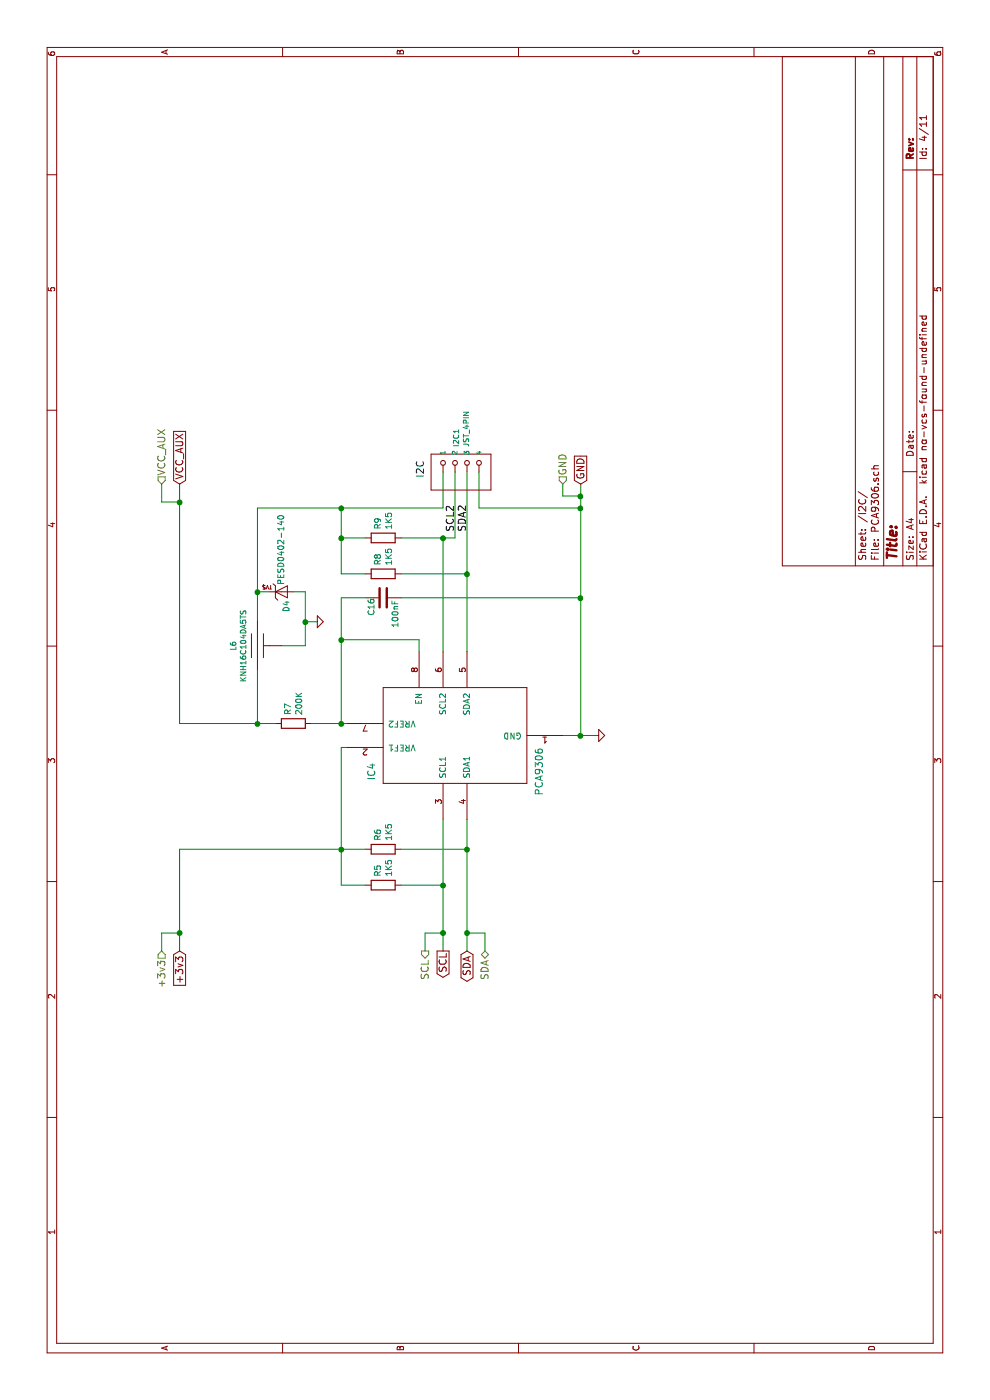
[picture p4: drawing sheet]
EESchema Schematic File Version 2
LIBS:dronPi-rescue
LIBS:power
LIBS:device
LIBS:transistors
LIBS:conn
LIBS:linear
LIBS:regul
LIBS:74xx
LIBS:cmos4000
LIBS:adc-dac
LIBS:memory
LIBS:xilinx
LIBS:microcontrollers
LIBS:dsp
LIBS:microchip
LIBS:analog_switches
LIBS:motorola
LIBS:texas
LIBS:intel
LIBS:audio
LIBS:interface
LIBS:digital-audio
LIBS:philips
LIBS:display
LIBS:cypress
LIBS:siliconi
LIBS:opto
LIBS:atmel
LIBS:contrib
LIBS:valves
LIBS:Raspberry_PI_B+
LIBS:RPi_Hat-cache
LIBS:mpu-9250
LIBS:pixhawk2
LIBS:PCA9685
LIBS:microbuilder
LIBS:pca9306
LIBS:EMI
LIBS:crystal
LIBS:eelib
LIBS:Carlolib-dev
LIBS:NPN
LIBS:DMMT5401
LIBS:selfmade
LIBS:3_16
LIBS:dronPi-cache
EELAYER 25 0
EELAYER END
$Descr A4 11693 8268
encoding utf-8
Sheet 4 11
Title ""
Date ""
Rev ""
Comp ""
Comment1 ""
Comment2 ""
Comment3 ""
Comment4 ""
$EndDescr
$Comp
L PCA9306 IC4
U 1 1
P 5550 3800
F 0 "IC4" H 5250 4500 60  0000 C CNN
F 1 "PCA9306" H 5250 3100 60  0000 C CNN
F 2 "Housings_SSOP:MSOP-8_3x3mm_Pitch0.65mm" H 5550 3800 60  0001 C CNN
F 3 "" H 5550 3800 60  0001 C CNN
	1    5550 3800
	1    0    0    -1  
$EndComp
$Comp
L R R7
U 1 1
P 5650 2450
F 0 "R7" H 5720 2496 50  0000 L CNN
F 1 "200K" H 5720 2405 50  0000 L CNN
F 2 "Resistors_SMD:R_0805" V 5580 2450 50  0001 C CNN
F 3 "" H 5650 2450 50  0000 C CNN
	1    5650 2450
	1    0    0    -1  
$EndComp
$Comp
L R R6
U 1 1
P 4600 3200
F 0 "R6" H 4670 3246 50  0000 L CNN
F 1 "1K5" H 4670 3155 50  0000 L CNN
F 2 "Resistors_SMD:R_0805" V 4530 3200 50  0001 C CNN
F 3 "" H 4600 3200 50  0000 C CNN
	1    4600 3200
	1    0    0    -1  
$EndComp
$Comp
L R R5
U 1 1
P 4300 3200
F 0 "R5" H 4370 3246 50  0000 L CNN
F 1 "1K5" H 4370 3155 50  0000 L CNN
F 2 "Resistors_SMD:R_0805" V 4230 3200 50  0001 C CNN
F 3 "" H 4300 3200 50  0000 C CNN
	1    4300 3200
	1    0    0    -1  
$EndComp
$Comp
L R R8
U 1 1
P 6900 3200
F 0 "R8" H 6970 3246 50  0000 L CNN
F 1 "1K5" H 6970 3155 50  0000 L CNN
F 2 "Resistors_SMD:R_0805" V 6830 3200 50  0001 C CNN
F 3 "" H 6900 3200 50  0000 C CNN
	1    6900 3200
	1    0    0    -1  
$EndComp
$Comp
L R R9
U 1 1
P 7200 3200
F 0 "R9" H 7270 3246 50  0000 L CNN
F 1 "1K5" H 7270 3155 50  0000 L CNN
F 2 "Resistors_SMD:R_0805" V 7130 3200 50  0001 C CNN
F 3 "" H 7200 3200 50  0000 C CNN
	1    7200 3200
	1    0    0    -1  
$EndComp
$Comp
L C C16
U 1 1
P 6700 3200
F 0 "C16" H 6550 3300 50  0000 L CNN
F 1 "100nF" H 6450 3100 50  0000 L CNN
F 2 "Capacitors_SMD:C_0805" H 6738 3050 50  0001 C CNN
F 3 "" H 6700 3200 50  0000 C CNN
	1    6700 3200
	1    0    0    -1  
$EndComp
Wire Wire Line
	5650 2600 5650 2900
Connection ~ 5650 2850
Wire Wire Line
	3750 3700 4850 3700
Wire Wire Line
	4300 3700 4300 3350
Wire Wire Line
	3750 3900 4850 3900
Wire Wire Line
	4600 3900 4600 3350
Wire Wire Line
	6250 3700 7200 3700
Wire Wire Line
	7200 3350 7200 3800
Wire Wire Line
	6250 3900 7750 3900
Wire Wire Line
	6900 3900 6900 3350
Wire Wire Line
	4300 2850 5450 2850
Wire Wire Line
	4300 2850 4300 3050
Wire Wire Line
	4600 1500 4600 3050
Connection ~ 4600 2850
Wire Wire Line
	5650 1500 5650 2300
Wire Wire Line
	6900 2850 7450 2850
Wire Wire Line
	7200 2850 7200 3050
Wire Wire Line
	5650 2850 6700 2850
Wire Wire Line
	6350 2850 6350 3500
Wire Wire Line
	6350 3500 6250 3500
Wire Wire Line
	6700 2850 6700 3050
Connection ~ 6350 2850
Wire Wire Line
	6700 3350 6700 4850
Wire Wire Line
	5550 4850 7650 4850
Wire Wire Line
	5550 4700 5550 5000
Connection ~ 5650 2150
Wire Wire Line
	3750 1500 4600 1500
Wire Wire Line
	5450 2850 5450 2900
Connection ~ 6700 4850
Connection ~ 6900 3900
Wire Wire Line
	7200 3800 7750 3800
Connection ~ 7200 3700
Wire Wire Line
	7450 2150 7450 3700
Wire Wire Line
	7450 3700 7750 3700
Connection ~ 7200 2850
Wire Wire Line
	7450 4000 7750 4000
Wire Wire Line
	7450 4000 7450 4850
Connection ~ 7450 4850
Connection ~ 4300 3700
Connection ~ 4600 3900
$Comp
L GND #PWR03
U 1 1
P 5550 5000
F 0 "#PWR03" H 5550 5000 30  0001 C CNN
F 1 "GND" H 5550 4930 30  0001 C CNN
F 2 "" H 5550 5000 60  0001 C CNN
F 3 "" H 5550 5000 60  0001 C CNN
	1    5550 5000
	1    0    0    -1  
$EndComp
$Comp
L GND #PWR04
U 1 1
P 6500 2650
F 0 "#PWR04" H 6500 2650 30  0001 C CNN
F 1 "GND" H 6500 2580 30  0001 C CNN
F 2 "" H 6500 2650 60  0001 C CNN
F 3 "" H 6500 2650 60  0001 C CNN
	1    6500 2650
	1    0    0    -1  
$EndComp
Connection ~ 5550 4850
$Comp
L DIODE-TVS-RESCUE-dronPi D4
U 1 1
P 6750 2350
AR Path="/574FC611" Ref="D4"  Part="1" 
AR Path="/574EEDC4/574FC611" Ref="D4"  Part="1" 
F 0 "D4" V 6704 2418 50  0000 L CNN
F 1 "PESD0402-140" V 6750 1700 50  0000 L CNN
F 2 "Capacitors_SMD:C_0402" V 6750 2350 50  0001 C CNN
F 3 "" V 6750 2350 50  0000 C CNN
	1    6750 2350
	0    -1   -1   0   
$EndComp
Wire Wire Line
	6300 2350 6300 2550
Wire Wire Line
	6300 2550 6750 2550
Wire Wire Line
	6750 2550 6750 2450
Wire Wire Line
	6500 2650 6500 2550
Connection ~ 6500 2550
Wire Wire Line
	6500 2150 7450 2150
Connection ~ 7450 2850
Wire Wire Line
	6750 2250 6750 2150
Connection ~ 6750 2150
Wire Wire Line
	5650 2150 6100 2150
Wire Wire Line
	5650 1500 7650 1500
Wire Wire Line
	6900 3050 6900 2850
$Comp
L KNH16C104DA5TS L6
U 1 1
P 6300 2150
F 0 "L6" H 6300 2354 45  0000 C CNN
F 1 "KNH16C104DA5TS" H 6300 2270 45  0000 C CNN
F 2 "dronpi:KYOCERA-KNH16-DA" H 6330 2300 20  0001 C CNN
F 3 "" H 6300 2150 60  0001 C CNN
	1    6300 2150
	1    0    0    -1  
$EndComp
Text GLabel 3750 1500 0    60   Input ~ 0
+3v3
Text GLabel 3750 3700 0    60   Output ~ 0
SCL
Text GLabel 3750 3900 0    60   BiDi ~ 0
SDA
Text GLabel 7650 1500 2    60   Input ~ 0
VCC_AUX
Text GLabel 7650 4850 2    60   Input ~ 0
GND
$Comp
L JST_4PIN I2C1
U 1 1
P 7850 3900
F 0 "I2C1" H 7958 3992 45  0000 L CNN
F 1 "JST_4PIN" H 7958 3908 45  0000 L CNN
F 2 "Connectors_JST:JST_EH_B04B-EH-A_04x2.50mm_Straight" H 7880 4050 20  0001 C CNN
F 3 "" H 7850 3900 60  0001 C CNN
	1    7850 3900
	1    0    0    -1  
$EndComp
Text Notes 7700 3550 0    60   ~ 0
I2C
Text HLabel 3750 1350 0    60   Input ~ 0
+3v3
Text HLabel 3750 3550 0    60   Output ~ 0
SCL
Text HLabel 3750 4050 0    60   BiDi ~ 0
SDA
Text HLabel 7650 1350 2    60   Input ~ 0
VCC_AUX
Wire Wire Line
	7650 1350 7500 1350
Wire Wire Line
	7500 1350 7500 1500
Connection ~ 7500 1500
Wire Wire Line
	3750 1350 3900 1350
Wire Wire Line
	3900 1350 3900 1500
Connection ~ 3900 1500
Wire Wire Line
	3750 3550 3900 3550
Wire Wire Line
	3900 3550 3900 3700
Connection ~ 3900 3700
Wire Wire Line
	3750 4050 3900 4050
Wire Wire Line
	3900 4050 3900 3900
Connection ~ 3900 3900
Text HLabel 7650 4700 2    60   Input ~ 0
GND
Wire Wire Line
	7650 4700 7550 4700
Wire Wire Line
	7550 4700 7550 4850
Connection ~ 7550 4850
Text Label 7250 3800 0    60   ~ 0
SCL2
Text Label 7250 3900 0    60   ~ 0
SDA2
$EndSCHEMATC
